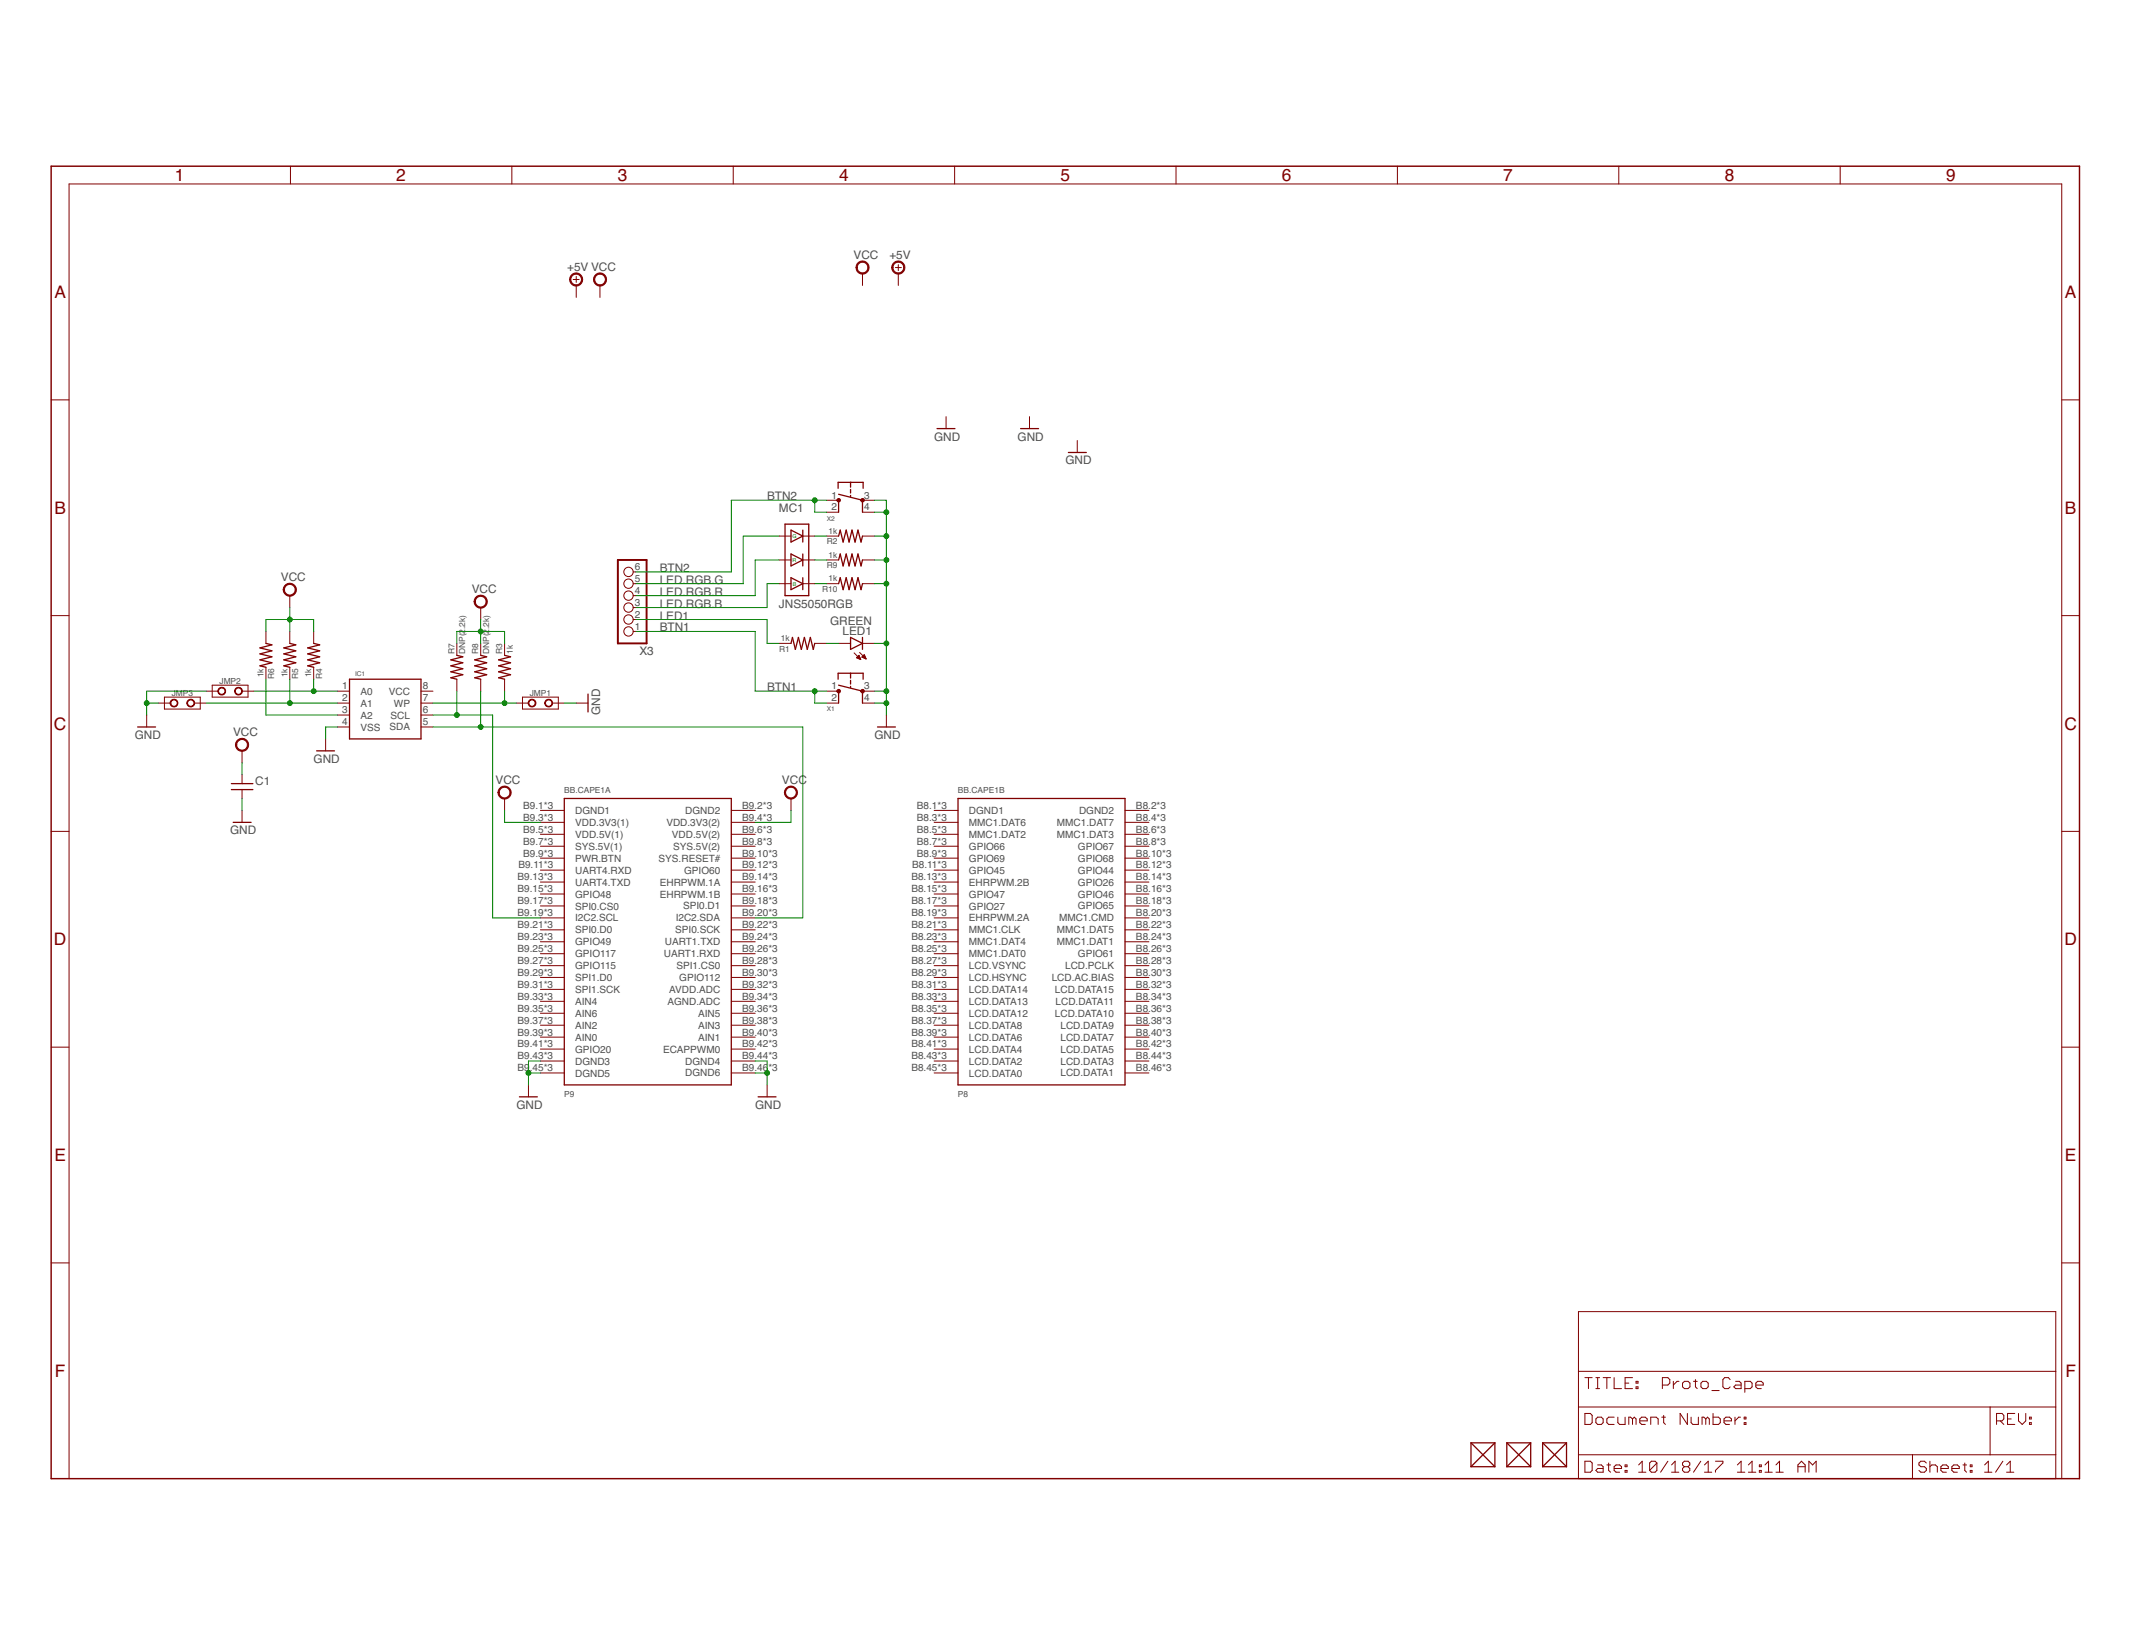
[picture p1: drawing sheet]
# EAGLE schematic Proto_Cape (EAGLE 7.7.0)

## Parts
BB.CAPE1  BEAGLEBONE.CAPE.TOP/BOTTOM-PADS  [BEAGLEBONE.CAPE.TOP/BOTTOM-PADS]
C1  CAPACITOR-(INCH)-0402  [0402]
FUD1  FIDUCIAL  [FIDUCIAL_40MIL]
FUD2  FIDUCIAL  [FIDUCIAL_40MIL]
FUD3  FIDUCIAL  [FIDUCIAL_40MIL]
FUD4  FIDUCIAL  [FIDUCIAL_40MIL]
FUD5  FIDUCIAL  [FIDUCIAL_40MIL]
FUD6  FIDUCIAL  [FIDUCIAL_40MIL]
IC1  CAT24C32  [UDFN8,2X3(ON-SEMI)]
JMP1  JUMPER-(X2)  [JUMPER-(X2)]
JMP2  JUMPER-(X2)  [JUMPER-(X2)]
JMP3  JUMPER-(X2)  [JUMPER-(X2)]
LED1  GREEN  LED-(INCH)-0805  [0805-LED]
MC1  JNS5050RGB  JNS-5050RGB  [LED_RGB_5050]
R1  1k  RESISTOR-(INCH)-0402  [0402]
R2  1k  RESISTOR-(INCH)-0402  [0402]
R3  1k  RESISTOR-(INCH)-0402  [0402]
R4  1k  RESISTOR-(INCH)-0402  [0402]
R5  1k  RESISTOR-(INCH)-0402  [0402]
R6  1k  RESISTOR-(INCH)-0402  [0402]
R7  DNP(2.2k)  RESISTOR-(INCH)-0402  [0402]
R8  DNP(2.2k)  RESISTOR-(INCH)-0402  [0402]
R9  1k  RESISTOR-(INCH)-0402  [0402]
R10  1k  RESISTOR-(INCH)-0402  [0402]
X1  6MM_TACTILE_SWITCH  [6MM_TACTILE-SWITCH]
X2  6MM_TACTILE_SWITCH  [6MM_TACTILE-SWITCH]
X3  1X6-(INCH)-0.1-SMT  [SMT-1X6]

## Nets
+5V: BB.CAPE1.B9.7(A:SYS.5V(1)) BB.CAPE1.B9.8(A:SYS.5V(2)) BB.CAPE1.T9.7(A:SYS.5V(1)) BB.CAPE1.T9.8(A:SYS.5V(2))
A0: IC1.1(A0) JMP2.2 R4.2
A1: IC1.2(A1) JMP3.2 R5.2
A2: IC1.3(A2) R6.2
BTN1: X1.1 X1.2 X3.1
BTN2: X2.1 X2.2 X3.6
COMMON.GND: BB.CAPE1.B8.1(B:DGND1) BB.CAPE1.B8.2(B:DGND2) BB.CAPE1.T8.1(B:DGND1) BB.CAPE1.T8.2(B:DGND2)
GND: BB.CAPE1.B9.1(A:DGND1) BB.CAPE1.B9.2(A:DGND2) BB.CAPE1.B9.43(A:DGND3) BB.CAPE1.B9.44(A:DGND4) BB.CAPE1.B9.45(A:DGND5) BB.CAPE1.B9.46(A:DGND6) BB.CAPE1.T9.1(A:DGND1) BB.CAPE1.T9.2(A:DGND2) BB.CAPE1.T9.43(A:DGND3) BB.CAPE1.T9.44(A:DGND4) BB.CAPE1.T9.45(A:DGND5) BB.CAPE1.T9.46(A:DGND6) C1.2 IC1.4(VSS) JMP1.2 JMP2.1 JMP3.1 LED1.K R2.1 R9.1 R10.1 X1.3 X1.4 X2.3 X2.4
LED1: R1.2 X3.2
LED.RGB.B: MC1.1(+) X3.3
LED.RGB.G: MC1.3(+) X3.5
LED.RGB.R: MC1.2(+) X3.4
N$3: MC1.4(-) R2.2
N$4: MC1.5(-) R9.2
N$5: MC1.6(-) R10.2
N$9: LED1.A R1.1
P8.3: BB.CAPE1.B8.3(B:MMC1.DAT6) BB.CAPE1.T8.3(B:MMC1.DAT6)
P8.4: BB.CAPE1.B8.4(B:MMC1.DAT7) BB.CAPE1.T8.4(B:MMC1.DAT7)
P8.5: BB.CAPE1.B8.5(B:MMC1.DAT2) BB.CAPE1.T8.5(B:MMC1.DAT2)
P8.6: BB.CAPE1.B8.6(B:MMC1.DAT3) BB.CAPE1.T8.6(B:MMC1.DAT3)
P8.7: BB.CAPE1.B8.7(B:GPIO66) BB.CAPE1.T8.7(B:GPIO66)
P8.8: BB.CAPE1.B8.8(B:GPIO67) BB.CAPE1.T8.8(B:GPIO67)
P8.9: BB.CAPE1.B8.9(B:GPIO69) BB.CAPE1.T8.9(B:GPIO69)
P8.10: BB.CAPE1.B8.10(B:GPIO68) BB.CAPE1.T8.10(B:GPIO68)
P8.11: BB.CAPE1.B8.11(B:GPIO45) BB.CAPE1.T8.11(B:GPIO45)
P8.12: BB.CAPE1.B8.12(B:GPIO44) BB.CAPE1.T8.12(B:GPIO44)
P8.13: BB.CAPE1.B8.13(B:EHRPWM.2B) BB.CAPE1.T8.13(B:EHRPWM.2B)
P8.14: BB.CAPE1.B8.14(B:GPIO26) BB.CAPE1.T8.14(B:GPIO26)
P8.15: BB.CAPE1.B8.15(B:GPIO47) BB.CAPE1.T8.15(B:GPIO47)
P8.16: BB.CAPE1.B8.16(B:GPIO46) BB.CAPE1.T8.16(B:GPIO46)
P8.17: BB.CAPE1.B8.17(B:GPIO27) BB.CAPE1.T8.17(B:GPIO27)
P8.18: BB.CAPE1.B8.18(B:GPIO65) BB.CAPE1.T8.18(B:GPIO65)
P8.19: BB.CAPE1.B8.19(B:EHRPWM.2A) BB.CAPE1.T8.19(B:EHRPWM.2A)
P8.20: BB.CAPE1.B8.20(B:MMC1.CMD) BB.CAPE1.T8.20(B:MMC1.CMD)
P8.21: BB.CAPE1.B8.21(B:MMC1.CLK) BB.CAPE1.T8.21(B:MMC1.CLK)
P8.22: BB.CAPE1.B8.22(B:MMC1.DAT5) BB.CAPE1.T8.22(B:MMC1.DAT5)
P8.23: BB.CAPE1.B8.23(B:MMC1.DAT4) BB.CAPE1.T8.23(B:MMC1.DAT4)
P8.24: BB.CAPE1.B8.24(B:MMC1.DAT1) BB.CAPE1.T8.24(B:MMC1.DAT1)
P8.25: BB.CAPE1.B8.25(B:MMC1.DAT0) BB.CAPE1.T8.25(B:MMC1.DAT0)
P8.26: BB.CAPE1.B8.26(B:GPIO61) BB.CAPE1.T8.26(B:GPIO61)
P8.27: BB.CAPE1.B8.27(B:LCD.VSYNC) BB.CAPE1.T8.27(B:LCD.VSYNC)
P8.28: BB.CAPE1.B8.28(B:LCD.PCLK) BB.CAPE1.T8.28(B:LCD.PCLK)
P8.29: BB.CAPE1.B8.29(B:LCD.HSYNC) BB.CAPE1.T8.29(B:LCD.HSYNC)
P8.30: BB.CAPE1.B8.30(B:LCD.AC.BIAS) BB.CAPE1.T8.30(B:LCD.AC.BIAS)
P8.31: BB.CAPE1.B8.31(B:LCD.DATA14) BB.CAPE1.T8.31(B:LCD.DATA14)
P8.32: BB.CAPE1.B8.32(B:LCD.DATA15) BB.CAPE1.T8.32(B:LCD.DATA15)
P8.33: BB.CAPE1.B8.33(B:LCD.DATA13) BB.CAPE1.T8.33(B:LCD.DATA13)
P8.34: BB.CAPE1.B8.34(B:LCD.DATA11) BB.CAPE1.T8.34(B:LCD.DATA11)
P8.35: BB.CAPE1.B8.35(B:LCD.DATA12) BB.CAPE1.T8.35(B:LCD.DATA12)
P8.36: BB.CAPE1.B8.36(B:LCD.DATA10) BB.CAPE1.T8.36(B:LCD.DATA10)
P8.37: BB.CAPE1.B8.37(B:LCD.DATA8) BB.CAPE1.T8.37(B:LCD.DATA8)
P8.38: BB.CAPE1.B8.38(B:LCD.DATA9) BB.CAPE1.T8.38(B:LCD.DATA9)
P8.39: BB.CAPE1.B8.39(B:LCD.DATA6) BB.CAPE1.T8.39(B:LCD.DATA6)
P8.40: BB.CAPE1.B8.40(B:LCD.DATA7) BB.CAPE1.T8.40(B:LCD.DATA7)
P8.41: BB.CAPE1.B8.41(B:LCD.DATA4) BB.CAPE1.T8.41(B:LCD.DATA4)
P8.42: BB.CAPE1.B8.42(B:LCD.DATA5) BB.CAPE1.T8.42(B:LCD.DATA5)
P8.43: BB.CAPE1.B8.43(B:LCD.DATA2) BB.CAPE1.T8.43(B:LCD.DATA2)
P8.44: BB.CAPE1.B8.44(B:LCD.DATA3) BB.CAPE1.T8.44(B:LCD.DATA3)
P8.45: BB.CAPE1.B8.45(B:LCD.DATA0) BB.CAPE1.T8.45(B:LCD.DATA0)
P8.46: BB.CAPE1.B8.46(B:LCD.DATA1) BB.CAPE1.T8.46(B:LCD.DATA1)
P9.9: BB.CAPE1.B9.9(A:PWR.BTN) BB.CAPE1.T9.9(A:PWR.BTN)
P9.10: BB.CAPE1.B9.10(A:SYS.RESET#) BB.CAPE1.T9.10(A:SYS.RESET#)
P9.11: BB.CAPE1.B9.11(A:UART4.RXD) BB.CAPE1.T9.11(A:UART4.RXD)
P9.12: BB.CAPE1.B9.12(A:GPIO60) BB.CAPE1.T9.12(A:GPIO60)
P9.13: BB.CAPE1.B9.13(A:UART4.TXD) BB.CAPE1.T9.13(A:UART4.TXD)
P9.14: BB.CAPE1.B9.14(A:EHRPWM.1A) BB.CAPE1.T9.14(A:EHRPWM.1A)
P9.15: BB.CAPE1.B9.15(A:GPIO48) BB.CAPE1.T9.15(A:GPIO48)
P9.16: BB.CAPE1.B9.16(A:EHRPWM.1B) BB.CAPE1.T9.16(A:EHRPWM.1B)
P9.17: BB.CAPE1.B9.17(A:SPI0.CS0) BB.CAPE1.T9.17(A:SPI0.CS0)
P9.18: BB.CAPE1.B9.18(A:SPI0.D1) BB.CAPE1.T9.18(A:SPI0.D1)
P9.21: BB.CAPE1.B9.21(A:SPI0.D0) BB.CAPE1.T9.21(A:SPI0.D0)
P9.22: BB.CAPE1.B9.22(A:SPI0.SCK) BB.CAPE1.T9.22(A:SPI0.SCK)
P9.23: BB.CAPE1.B9.23(A:GPIO49) BB.CAPE1.T9.23(A:GPIO49)
P9.24: BB.CAPE1.B9.24(A:UART1.TXD) BB.CAPE1.T9.24(A:UART1.TXD)
P9.25: BB.CAPE1.B9.25(A:GPIO117) BB.CAPE1.T9.25(A:GPIO117)
P9.26: BB.CAPE1.B9.26(A:UART1.RXD) BB.CAPE1.T9.26(A:UART1.RXD)
P9.27: BB.CAPE1.B9.27(A:GPIO115) BB.CAPE1.T9.27(A:GPIO115)
P9.28: BB.CAPE1.B9.28(A:SPI1.CS0) BB.CAPE1.T9.28(A:SPI1.CS0)
P9.29: BB.CAPE1.B9.29(A:SPI1.D0) BB.CAPE1.T9.29(A:SPI1.D0)
P9.30: BB.CAPE1.B9.30(A:GPIO112) BB.CAPE1.T9.30(A:GPIO112)
P9.31: BB.CAPE1.B9.31(A:SPI1.SCK) BB.CAPE1.T9.31(A:SPI1.SCK)
P9.32: BB.CAPE1.B9.32(A:AVDD.ADC) BB.CAPE1.T9.32(A:AVDD.ADC)
P9.33: BB.CAPE1.B9.33(A:AIN4) BB.CAPE1.T9.33(A:AIN4)
P9.34: BB.CAPE1.B9.34(A:AGND.ADC) BB.CAPE1.T9.34(A:AGND.ADC)
P9.35: BB.CAPE1.B9.35(A:AIN6) BB.CAPE1.T9.35(A:AIN6)
P9.36: BB.CAPE1.B9.36(A:AIN5) BB.CAPE1.T9.36(A:AIN5)
P9.37: BB.CAPE1.B9.37(A:AIN2) BB.CAPE1.T9.37(A:AIN2)
P9.38: BB.CAPE1.B9.38(A:AIN3) BB.CAPE1.T9.38(A:AIN3)
P9.39: BB.CAPE1.B9.39(A:AIN0) BB.CAPE1.T9.39(A:AIN0)
P9.40: BB.CAPE1.B9.40(A:AIN1) BB.CAPE1.T9.40(A:AIN1)
P9.41: BB.CAPE1.B9.41(A:GPIO20) BB.CAPE1.T9.41(A:GPIO20)
P9.42: BB.CAPE1.B9.42(A:ECAPPWM0) BB.CAPE1.T9.42(A:ECAPPWM0)
SCL: BB.CAPE1.B9.19(A:I2C2.SCL) BB.CAPE1.T9.19(A:I2C2.SCL) IC1.6(SCL) R7.1
SDA: BB.CAPE1.B9.20(A:I2C2.SDA) BB.CAPE1.T9.20(A:I2C2.SDA) IC1.5(SDA) R8.1
VCC: BB.CAPE1.B9.3(A:VDD.3V3(1)) BB.CAPE1.B9.4(A:VDD.3V3(2)) BB.CAPE1.T9.3(A:VDD.3V3(1)) BB.CAPE1.T9.4(A:VDD.3V3(2)) C1.1 IC1.8(VCC) R3.2 R4.1 R5.1 R6.1 R7.2 R8.2
VDD_5V: BB.CAPE1.B9.5(A:VDD.5V(1)) BB.CAPE1.B9.6(A:VDD.5V(2)) BB.CAPE1.T9.5(A:VDD.5V(1)) BB.CAPE1.T9.6(A:VDD.5V(2))
WP: IC1.7(WP) JMP1.1 R3.1
Unconnected: FUD1.P$1 FUD2.P$1 FUD3.P$1 FUD4.P$1 FUD5.P$1 FUD6.P$1

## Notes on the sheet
- 1 | 0 | 1 | 0 | A2 | A1 | A0 | R/W
- ------------------------------
- 1 | 0 | 1 | 0 | L  | L  | L  | R/W = 0x50
- 1 | 0 | 1 | 0 | L  | L  | H  | R/W = 0x51
- 1 | 0 | 1 | 0 | L  | H  | L  | R/W = 0x52
- 1 | 0 | 1 | 0 | L  | H  | H  | R/W = 0x53
- 1 | 0 | 1 | 0 | H  | L  | L  | R/W = 0x54
- 1 | 0 | 1 | 0 | H  | L  | H  | R/W = 0x55
- 1 | 0 | 1 | 0 | H  | H  | L  | R/W = 0x56
- 1 | 0 | 1 | 0 | H  | H  | H  | R/W = 0x57
- BeagleBone
  Headers and
  EEPROM
- A2

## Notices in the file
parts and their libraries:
SparkFun-Aesthetics: Licensing: CC v3.0 Share-Alike You are welcome to use this library for commercial purposes.
